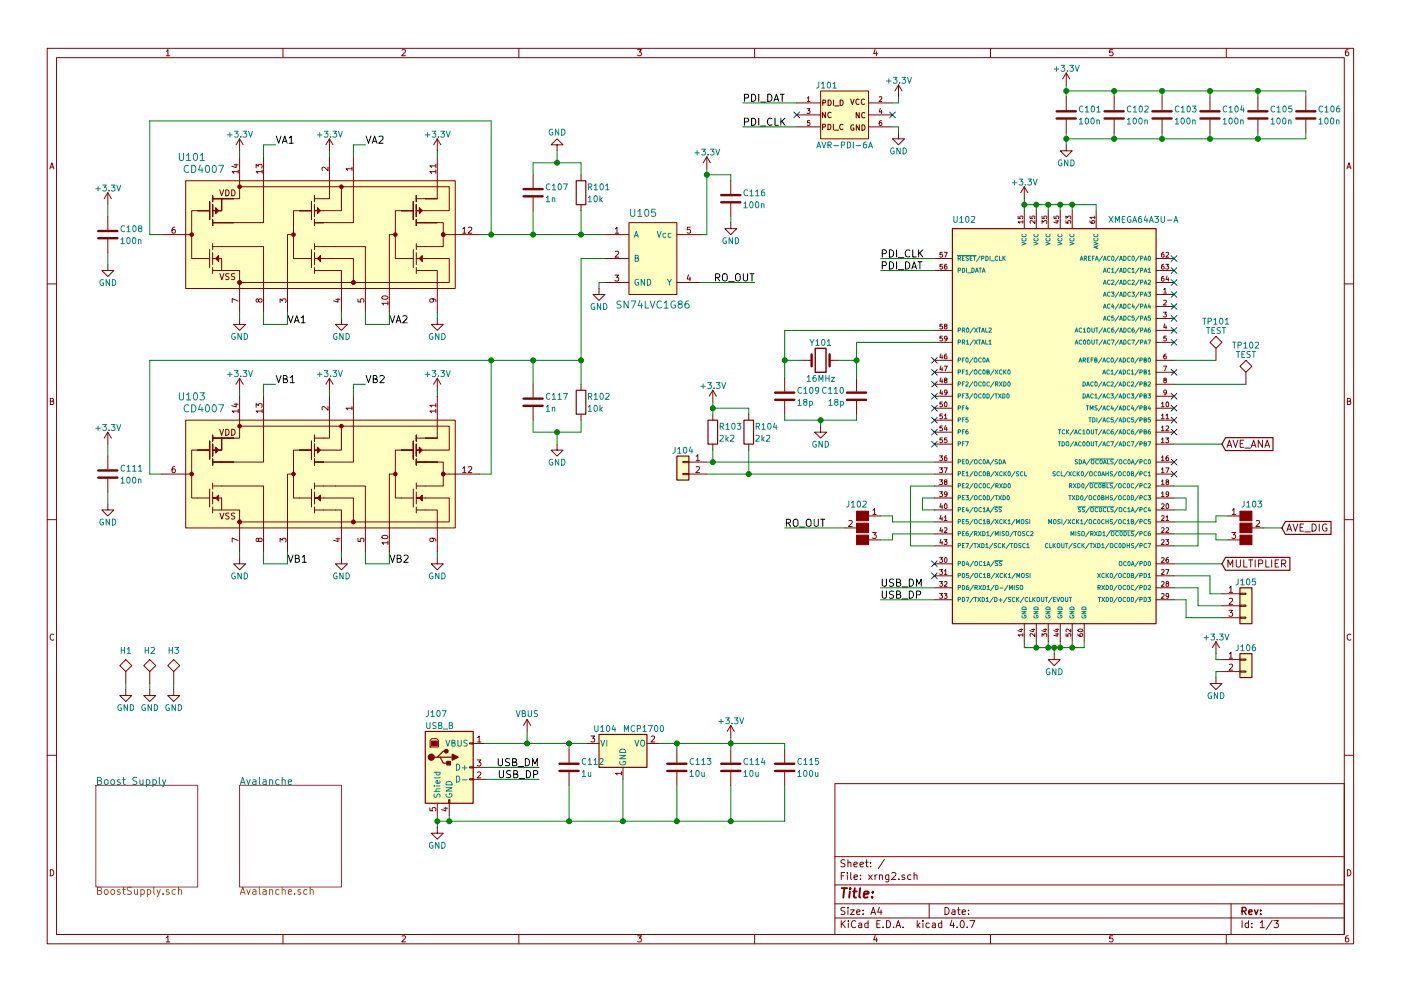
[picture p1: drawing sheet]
EESchema Schematic File Version 2
LIBS:power
LIBS:device
LIBS:switches
LIBS:relays
LIBS:motors
LIBS:transistors
LIBS:conn
LIBS:linear
LIBS:regul
LIBS:74xx
LIBS:cmos4000
LIBS:adc-dac
LIBS:memory
LIBS:xilinx
LIBS:microcontrollers
LIBS:dsp
LIBS:microchip
LIBS:analog_switches
LIBS:motorola
LIBS:texas
LIBS:intel
LIBS:audio
LIBS:interface
LIBS:digital-audio
LIBS:philips
LIBS:display
LIBS:cypress
LIBS:siliconi
LIBS:opto
LIBS:atmel
LIBS:contrib
LIBS:valves
LIBS:kuro
LIBS:xrng2-cache
EELAYER 25 0
EELAYER END
$Descr A4 11693 8268
encoding utf-8
Sheet 1 3
Title ""
Date ""
Rev ""
Comp ""
Comment1 ""
Comment2 ""
Comment3 ""
Comment4 ""
$EndDescr
$Comp
L CD4007 U101
U 1 1
P 2750 1950
F 0 "U101" H 1600 2600 60  0000 C CNN
F 1 "CD4007" H 1700 2500 60  0000 C CNN
F 2 "Housings_SOIC:SOIC-14_3.9x8.7mm_Pitch1.27mm" H 1950 1550 60  0001 C CNN
F 3 "" H 1950 1550 60  0001 C CNN
	1    2750 1950
	1    0    0    -1  
$EndComp
$Comp
L +3.3V #PWR01
U 1 1
P 2000 1250
F 0 "#PWR01" H 2000 1100 50  0001 C CNN
F 1 "+3.3V" H 2000 1390 50  0000 C CNN
F 2 "" H 2000 1250 50  0001 C CNN
F 3 "" H 2000 1250 50  0001 C CNN
	1    2000 1250
	1    0    0    -1  
$EndComp
$Comp
L GND #PWR02
U 1 1
P 2850 2650
F 0 "#PWR02" H 2850 2400 50  0001 C CNN
F 1 "GND" H 2850 2500 50  0000 C CNN
F 2 "" H 2850 2650 50  0001 C CNN
F 3 "" H 2850 2650 50  0001 C CNN
	1    2850 2650
	1    0    0    -1  
$EndComp
Wire Wire Line
	2200 2600 2200 2700
Wire Wire Line
	2200 2700 2400 2700
Wire Wire Line
	2400 2700 2400 2600
Text Label 2400 2700 0    60   ~ 0
VA1
Wire Wire Line
	3050 2600 3050 2700
Wire Wire Line
	3050 2700 3250 2700
Wire Wire Line
	3250 2700 3250 2600
$Comp
L GND #PWR03
U 1 1
P 3650 2650
F 0 "#PWR03" H 3650 2400 50  0001 C CNN
F 1 "GND" H 3650 2500 50  0000 C CNN
F 2 "" H 3650 2650 50  0001 C CNN
F 3 "" H 3650 2650 50  0001 C CNN
	1    3650 2650
	1    0    0    -1  
$EndComp
$Comp
L GND #PWR04
U 1 1
P 2000 2650
F 0 "#PWR04" H 2000 2400 50  0001 C CNN
F 1 "GND" H 2000 2500 50  0000 C CNN
F 2 "" H 2000 2650 50  0001 C CNN
F 3 "" H 2000 2650 50  0001 C CNN
	1    2000 2650
	1    0    0    -1  
$EndComp
Wire Wire Line
	2000 2600 2000 2650
Wire Wire Line
	2850 2600 2850 2650
Wire Wire Line
	3650 2600 3650 2650
Wire Wire Line
	2000 1250 2000 1300
$Comp
L +3.3V #PWR05
U 1 1
P 2750 1250
F 0 "#PWR05" H 2750 1100 50  0001 C CNN
F 1 "+3.3V" H 2750 1390 50  0000 C CNN
F 2 "" H 2750 1250 50  0001 C CNN
F 3 "" H 2750 1250 50  0001 C CNN
	1    2750 1250
	1    0    0    -1  
$EndComp
$Comp
L +3.3V #PWR06
U 1 1
P 3650 1250
F 0 "#PWR06" H 3650 1100 50  0001 C CNN
F 1 "+3.3V" H 3650 1390 50  0000 C CNN
F 2 "" H 3650 1250 50  0001 C CNN
F 3 "" H 3650 1250 50  0001 C CNN
	1    3650 1250
	1    0    0    -1  
$EndComp
Wire Wire Line
	3650 1250 3650 1300
Wire Wire Line
	2750 1250 2750 1300
Text Label 3250 2700 0    60   ~ 0
VA2
Text Label 2300 1200 0    60   ~ 0
VA1
Wire Wire Line
	2200 1300 2200 1200
Wire Wire Line
	2200 1200 2300 1200
Text Label 3050 1200 0    60   ~ 0
VA2
Wire Wire Line
	2950 1300 2950 1200
Wire Wire Line
	2950 1200 3050 1200
Wire Wire Line
	4100 1950 4100 1000
Wire Wire Line
	4100 1000 1250 1000
Wire Wire Line
	1250 1000 1250 1950
Wire Wire Line
	1250 1950 1350 1950
$Comp
L CD4007 U103
U 1 1
P 2750 3950
F 0 "U103" H 1600 4600 60  0000 C CNN
F 1 "CD4007" H 1700 4500 60  0000 C CNN
F 2 "Housings_SOIC:SOIC-14_3.9x8.7mm_Pitch1.27mm" H 1950 3550 60  0001 C CNN
F 3 "" H 1950 3550 60  0001 C CNN
	1    2750 3950
	1    0    0    -1  
$EndComp
$Comp
L +3.3V #PWR07
U 1 1
P 2000 3250
F 0 "#PWR07" H 2000 3100 50  0001 C CNN
F 1 "+3.3V" H 2000 3390 50  0000 C CNN
F 2 "" H 2000 3250 50  0001 C CNN
F 3 "" H 2000 3250 50  0001 C CNN
	1    2000 3250
	1    0    0    -1  
$EndComp
$Comp
L GND #PWR08
U 1 1
P 2850 4650
F 0 "#PWR08" H 2850 4400 50  0001 C CNN
F 1 "GND" H 2850 4500 50  0000 C CNN
F 2 "" H 2850 4650 50  0001 C CNN
F 3 "" H 2850 4650 50  0001 C CNN
	1    2850 4650
	1    0    0    -1  
$EndComp
Wire Wire Line
	2200 4600 2200 4700
Wire Wire Line
	2200 4700 2400 4700
Wire Wire Line
	2400 4700 2400 4600
Text Label 2400 4700 0    60   ~ 0
VB1
Wire Wire Line
	3050 4600 3050 4700
Wire Wire Line
	3050 4700 3250 4700
Wire Wire Line
	3250 4700 3250 4600
$Comp
L GND #PWR09
U 1 1
P 3650 4650
F 0 "#PWR09" H 3650 4400 50  0001 C CNN
F 1 "GND" H 3650 4500 50  0000 C CNN
F 2 "" H 3650 4650 50  0001 C CNN
F 3 "" H 3650 4650 50  0001 C CNN
	1    3650 4650
	1    0    0    -1  
$EndComp
$Comp
L GND #PWR010
U 1 1
P 2000 4650
F 0 "#PWR010" H 2000 4400 50  0001 C CNN
F 1 "GND" H 2000 4500 50  0000 C CNN
F 2 "" H 2000 4650 50  0001 C CNN
F 3 "" H 2000 4650 50  0001 C CNN
	1    2000 4650
	1    0    0    -1  
$EndComp
Wire Wire Line
	2000 4600 2000 4650
Wire Wire Line
	2850 4600 2850 4650
Wire Wire Line
	3650 4600 3650 4650
Wire Wire Line
	2000 3250 2000 3300
$Comp
L +3.3V #PWR011
U 1 1
P 2750 3250
F 0 "#PWR011" H 2750 3100 50  0001 C CNN
F 1 "+3.3V" H 2750 3390 50  0000 C CNN
F 2 "" H 2750 3250 50  0001 C CNN
F 3 "" H 2750 3250 50  0001 C CNN
	1    2750 3250
	1    0    0    -1  
$EndComp
$Comp
L +3.3V #PWR012
U 1 1
P 3650 3250
F 0 "#PWR012" H 3650 3100 50  0001 C CNN
F 1 "+3.3V" H 3650 3390 50  0000 C CNN
F 2 "" H 3650 3250 50  0001 C CNN
F 3 "" H 3650 3250 50  0001 C CNN
	1    3650 3250
	1    0    0    -1  
$EndComp
Wire Wire Line
	3650 3250 3650 3300
Wire Wire Line
	2750 3250 2750 3300
Text Label 3250 4700 0    60   ~ 0
VB2
Text Label 2300 3200 0    60   ~ 0
VB1
Wire Wire Line
	2200 3300 2200 3200
Wire Wire Line
	2200 3200 2300 3200
Text Label 3050 3200 0    60   ~ 0
VB2
Wire Wire Line
	2950 3300 2950 3200
Wire Wire Line
	2950 3200 3050 3200
Wire Wire Line
	4000 3950 4100 3950
Wire Wire Line
	4100 3950 4100 3000
Wire Wire Line
	1250 3000 4850 3000
Wire Wire Line
	1250 3000 1250 3950
Wire Wire Line
	1250 3950 1350 3950
Connection ~ 4100 1950
Connection ~ 4100 3000
Connection ~ 4450 3000
Connection ~ 4450 1950
$Comp
L C C107
U 1 1
P 4450 1600
F 0 "C107" H 4550 1650 50  0000 L CNN
F 1 "1n" H 4550 1550 50  0000 L CNN
F 2 "Capacitors_SMD:C_0603_HandSoldering" H 4488 1450 50  0001 C CNN
F 3 "" H 4450 1600 50  0001 C CNN
	1    4450 1600
	1    0    0    -1  
$EndComp
$Comp
L R R101
U 1 1
P 4850 1600
F 0 "R101" H 4900 1650 50  0000 L CNN
F 1 "10k" H 4900 1550 50  0000 L CNN
F 2 "Resistors_SMD:R_0603_HandSoldering" V 4780 1600 50  0001 C CNN
F 3 "" H 4850 1600 50  0001 C CNN
	1    4850 1600
	1    0    0    -1  
$EndComp
Connection ~ 4850 1950
$Comp
L GND #PWR013
U 1 1
P 4650 1250
F 0 "#PWR013" H 4650 1000 50  0001 C CNN
F 1 "GND" H 4650 1100 50  0000 C CNN
F 2 "" H 4650 1250 50  0001 C CNN
F 3 "" H 4650 1250 50  0001 C CNN
	1    4650 1250
	-1   0    0    1   
$EndComp
Wire Wire Line
	4450 1450 4450 1350
Wire Wire Line
	4450 1350 4850 1350
Wire Wire Line
	4650 1350 4650 1250
Wire Wire Line
	4850 1350 4850 1450
Connection ~ 4650 1350
$Comp
L +3.3V #PWR014
U 1 1
P 900 1700
F 0 "#PWR014" H 900 1550 50  0001 C CNN
F 1 "+3.3V" H 900 1840 50  0000 C CNN
F 2 "" H 900 1700 50  0001 C CNN
F 3 "" H 900 1700 50  0001 C CNN
	1    900  1700
	1    0    0    -1  
$EndComp
$Comp
L GND #PWR015
U 1 1
P 900 2200
F 0 "#PWR015" H 900 1950 50  0001 C CNN
F 1 "GND" H 900 2050 50  0000 C CNN
F 2 "" H 900 2200 50  0001 C CNN
F 3 "" H 900 2200 50  0001 C CNN
	1    900  2200
	1    0    0    -1  
$EndComp
Wire Wire Line
	900  2200 900  2100
Wire Wire Line
	900  1800 900  1700
$Comp
L C C108
U 1 1
P 900 1950
F 0 "C108" H 1000 2000 50  0000 L CNN
F 1 "100n" H 1000 1900 50  0000 L CNN
F 2 "Capacitors_SMD:C_0603_HandSoldering" H 938 1800 50  0001 C CNN
F 3 "" H 900 1950 50  0001 C CNN
	1    900  1950
	1    0    0    -1  
$EndComp
$Comp
L +3.3V #PWR016
U 1 1
P 900 3700
F 0 "#PWR016" H 900 3550 50  0001 C CNN
F 1 "+3.3V" H 900 3840 50  0000 C CNN
F 2 "" H 900 3700 50  0001 C CNN
F 3 "" H 900 3700 50  0001 C CNN
	1    900  3700
	1    0    0    -1  
$EndComp
$Comp
L GND #PWR017
U 1 1
P 900 4200
F 0 "#PWR017" H 900 3950 50  0001 C CNN
F 1 "GND" H 900 4050 50  0000 C CNN
F 2 "" H 900 4200 50  0001 C CNN
F 3 "" H 900 4200 50  0001 C CNN
	1    900  4200
	1    0    0    -1  
$EndComp
Wire Wire Line
	900  4200 900  4100
Wire Wire Line
	900  3800 900  3700
$Comp
L C C111
U 1 1
P 900 3950
F 0 "C111" H 1000 4000 50  0000 L CNN
F 1 "100n" H 1000 3900 50  0000 L CNN
F 2 "Capacitors_SMD:C_0603_HandSoldering" H 938 3800 50  0001 C CNN
F 3 "" H 900 3950 50  0001 C CNN
	1    900  3950
	1    0    0    -1  
$EndComp
$Comp
L R R102
U 1 1
P 4850 3350
F 0 "R102" H 4900 3400 50  0000 L CNN
F 1 "10k" H 4900 3300 50  0000 L CNN
F 2 "Resistors_SMD:R_0603_HandSoldering" V 4780 3350 50  0001 C CNN
F 3 "" H 4850 3350 50  0001 C CNN
	1    4850 3350
	1    0    0    -1  
$EndComp
Connection ~ 4850 3000
$Comp
L GND #PWR018
U 1 1
P 4650 3700
F 0 "#PWR018" H 4650 3450 50  0001 C CNN
F 1 "GND" H 4650 3550 50  0000 C CNN
F 2 "" H 4650 3700 50  0001 C CNN
F 3 "" H 4650 3700 50  0001 C CNN
	1    4650 3700
	1    0    0    -1  
$EndComp
$Sheet
S 800  6550 850  850 
U 59D35624
F0 "Boost Supply" 60
F1 "BoostSupply.sch" 60
$EndSheet
$Sheet
S 2000 6550 850  850 
U 59D3E1CD
F0 "Avalanche" 60
F1 "Avalanche.sch" 60
$EndSheet
Text GLabel 10700 4400 2    60   Input ~ 0
AVE_DIG
Wire Wire Line
	9800 4150 9900 4150
Wire Wire Line
	9900 4150 9900 4250
Wire Wire Line
	9900 4250 9800 4250
Wire Wire Line
	9800 4050 10000 4050
Wire Wire Line
	10000 4050 10000 4550
Wire Wire Line
	10000 4550 9800 4550
$Comp
L TEST TP102
U 1 1
P 10400 3200
F 0 "TP102" H 10400 3500 50  0000 C BNN
F 1 "TEST" H 10400 3450 50  0000 C CNN
F 2 "Measurement_Points:Measurement_Point_Square-SMD-Pad_Big" H 10400 3200 50  0001 C CNN
F 3 "" H 10400 3200 50  0001 C CNN
	1    10400 3200
	1    0    0    -1  
$EndComp
$Comp
L XMEGA64A3U-A U102
U 1 1
P 8800 3550
F 0 "U102" H 7950 5250 50  0000 L BNN
F 1 "XMEGA64A3U-A" H 9250 5250 50  0000 L BNN
F 2 "Housings_QFP:TQFP-64_14x14mm_Pitch0.8mm" H 8800 3600 50  0001 C CIN
F 3 "" H 8800 3550 50  0000 C CNN
	1    8800 3550
	1    0    0    -1  
$EndComp
Wire Wire Line
	7800 4250 7700 4250
Wire Wire Line
	7700 4250 7700 4150
Wire Wire Line
	7700 4150 7800 4150
Wire Wire Line
	7800 4050 7600 4050
Wire Wire Line
	7600 4050 7600 4550
Wire Wire Line
	7600 4550 7800 4550
Text Label 6300 2350 2    60   ~ 0
RO_OUT
Text Label 6550 4400 0    60   ~ 0
RO_OUT
$Comp
L TEST TP101
U 1 1
P 10150 3000
F 0 "TP101" H 10150 3300 50  0000 C BNN
F 1 "TEST" H 10150 3250 50  0000 C CNN
F 2 "Measurement_Points:Measurement_Point_Square-SMD-Pad_Big" H 10150 3000 50  0001 C CNN
F 3 "" H 10150 3000 50  0001 C CNN
	1    10150 3000
	1    0    0    -1  
$EndComp
Text GLabel 10200 3700 2    60   Input ~ 0
AVE_ANA
Wire Wire Line
	10200 3700 9800 3700
$Comp
L USB_B J107
U 1 1
P 3750 6400
F 0 "J107" H 3550 6850 50  0000 L CNN
F 1 "USB_B" H 3550 6750 50  0000 L CNN
F 2 "Connectors:USB_B" H 3900 6350 50  0001 C CNN
F 3 "" H 3900 6350 50  0001 C CNN
	1    3750 6400
	1    0    0    -1  
$EndComp
$Comp
L MCP1700-3302E_SOT23 U104
U 1 1
P 5200 6200
F 0 "U104" H 5050 6325 50  0000 C CNN
F 1 "MCP1700" H 5200 6325 50  0000 L CNN
F 2 "TO_SOT_Packages_SMD:SOT-23" H 5200 6425 50  0001 C CNN
F 3 "" H 5200 6200 50  0001 C CNN
	1    5200 6200
	1    0    0    -1  
$EndComp
$Comp
L VBUS #PWR019
U 1 1
P 4400 6100
F 0 "#PWR019" H 4400 5950 50  0001 C CNN
F 1 "VBUS" H 4400 6250 50  0000 C CNN
F 2 "" H 4400 6100 50  0001 C CNN
F 3 "" H 4400 6100 50  0001 C CNN
	1    4400 6100
	1    0    0    -1  
$EndComp
Text Label 4500 6400 2    60   ~ 0
USB_DM
Text Label 4500 6500 2    60   ~ 0
USB_DP
Wire Wire Line
	4050 6400 4500 6400
Wire Wire Line
	4500 6500 4050 6500
Wire Wire Line
	4050 6200 4900 6200
Wire Wire Line
	4400 6200 4400 6100
$Comp
L C C112
U 1 1
P 4750 6400
F 0 "C112" H 4850 6450 50  0000 L CNN
F 1 "1u" H 4850 6350 50  0000 L CNN
F 2 "Capacitors_SMD:C_0603_HandSoldering" H 4788 6250 50  0001 C CNN
F 3 "" H 4750 6400 50  0001 C CNN
	1    4750 6400
	1    0    0    -1  
$EndComp
$Comp
L C C113
U 1 1
P 5650 6400
F 0 "C113" H 5750 6450 50  0000 L CNN
F 1 "10u" H 5750 6350 50  0000 L CNN
F 2 "Capacitors_SMD:C_0603_HandSoldering" H 5688 6250 50  0001 C CNN
F 3 "" H 5650 6400 50  0001 C CNN
	1    5650 6400
	1    0    0    -1  
$EndComp
$Comp
L C C114
U 1 1
P 6100 6400
F 0 "C114" H 6200 6450 50  0000 L CNN
F 1 "10u" H 6200 6350 50  0000 L CNN
F 2 "Capacitors_SMD:C_0603_HandSoldering" H 6138 6250 50  0001 C CNN
F 3 "" H 6100 6400 50  0001 C CNN
	1    6100 6400
	1    0    0    -1  
$EndComp
Wire Wire Line
	4750 6200 4750 6250
Connection ~ 4400 6200
Connection ~ 4750 6200
Wire Wire Line
	5500 6200 6550 6200
Wire Wire Line
	5650 6200 5650 6250
Wire Wire Line
	6100 6150 6100 6250
Connection ~ 5650 6200
$Comp
L GND #PWR020
U 1 1
P 3650 6900
F 0 "#PWR020" H 3650 6650 50  0001 C CNN
F 1 "GND" H 3650 6750 50  0000 C CNN
F 2 "" H 3650 6900 50  0001 C CNN
F 3 "" H 3650 6900 50  0001 C CNN
	1    3650 6900
	1    0    0    -1  
$EndComp
Wire Wire Line
	3650 6800 3650 6900
Wire Wire Line
	3650 6850 6550 6850
Wire Wire Line
	3750 6850 3750 6800
Connection ~ 3650 6850
Wire Wire Line
	4750 6850 4750 6550
Connection ~ 3750 6850
Wire Wire Line
	5200 6850 5200 6500
Connection ~ 4750 6850
Wire Wire Line
	5650 6850 5650 6550
Connection ~ 5200 6850
Wire Wire Line
	6100 6850 6100 6550
Connection ~ 5650 6850
$Comp
L +3.3V #PWR021
U 1 1
P 6100 6150
F 0 "#PWR021" H 6100 6000 50  0001 C CNN
F 1 "+3.3V" H 6100 6290 50  0000 C CNN
F 2 "" H 6100 6150 50  0001 C CNN
F 3 "" H 6100 6150 50  0001 C CNN
	1    6100 6150
	1    0    0    -1  
$EndComp
Connection ~ 6100 6200
Text Label 7350 4900 0    60   ~ 0
USB_DM
Wire Wire Line
	7350 4900 7800 4900
Text Label 7350 5000 0    60   ~ 0
USB_DP
Wire Wire Line
	7350 5000 7800 5000
$Comp
L GND #PWR022
U 1 1
P 8800 5450
F 0 "#PWR022" H 8800 5200 50  0001 C CNN
F 1 "GND" H 8800 5300 50  0000 C CNN
F 2 "" H 8800 5450 50  0001 C CNN
F 3 "" H 8800 5450 50  0001 C CNN
	1    8800 5450
	1    0    0    -1  
$EndComp
Wire Wire Line
	8550 5350 8550 5400
Wire Wire Line
	8550 5400 9050 5400
Wire Wire Line
	9050 5400 9050 5350
Wire Wire Line
	8650 5350 8650 5400
Connection ~ 8650 5400
Wire Wire Line
	8750 5350 8750 5400
Connection ~ 8750 5400
Wire Wire Line
	8850 5350 8850 5400
Connection ~ 8850 5400
Wire Wire Line
	8950 5350 8950 5400
Connection ~ 8950 5400
Wire Wire Line
	8800 5400 8800 5450
Connection ~ 8800 5400
$Comp
L +3.3V #PWR023
U 1 1
P 8900 700
F 0 "#PWR023" H 8900 550 50  0001 C CNN
F 1 "+3.3V" H 8900 840 50  0000 C CNN
F 2 "" H 8900 700 50  0001 C CNN
F 3 "" H 8900 700 50  0001 C CNN
	1    8900 700 
	1    0    0    -1  
$EndComp
$Comp
L C C101
U 1 1
P 8900 950
F 0 "C101" H 9000 1000 50  0000 L CNN
F 1 "100n" H 9000 900 50  0000 L CNN
F 2 "Capacitors_SMD:C_0603_HandSoldering" H 8938 800 50  0001 C CNN
F 3 "" H 8900 950 50  0001 C CNN
	1    8900 950 
	1    0    0    -1  
$EndComp
$Comp
L C C102
U 1 1
P 9300 950
F 0 "C102" H 9400 1000 50  0000 L CNN
F 1 "100n" H 9400 900 50  0000 L CNN
F 2 "Capacitors_SMD:C_0603_HandSoldering" H 9338 800 50  0001 C CNN
F 3 "" H 9300 950 50  0001 C CNN
	1    9300 950 
	1    0    0    -1  
$EndComp
$Comp
L C C103
U 1 1
P 9700 950
F 0 "C103" H 9800 1000 50  0000 L CNN
F 1 "100n" H 9800 900 50  0000 L CNN
F 2 "Capacitors_SMD:C_0603_HandSoldering" H 9738 800 50  0001 C CNN
F 3 "" H 9700 950 50  0001 C CNN
	1    9700 950 
	1    0    0    -1  
$EndComp
$Comp
L C C104
U 1 1
P 10100 950
F 0 "C104" H 10200 1000 50  0000 L CNN
F 1 "100n" H 10200 900 50  0000 L CNN
F 2 "Capacitors_SMD:C_0603_HandSoldering" H 10138 800 50  0001 C CNN
F 3 "" H 10100 950 50  0001 C CNN
	1    10100 950 
	1    0    0    -1  
$EndComp
$Comp
L C C105
U 1 1
P 10500 950
F 0 "C105" H 10600 1000 50  0000 L CNN
F 1 "100n" H 10600 900 50  0000 L CNN
F 2 "Capacitors_SMD:C_0603_HandSoldering" H 10538 800 50  0001 C CNN
F 3 "" H 10500 950 50  0001 C CNN
	1    10500 950 
	1    0    0    -1  
$EndComp
$Comp
L C C106
U 1 1
P 10900 950
F 0 "C106" H 11000 1000 50  0000 L CNN
F 1 "100n" H 11000 900 50  0000 L CNN
F 2 "Capacitors_SMD:C_0603_HandSoldering" H 10938 800 50  0001 C CNN
F 3 "" H 10900 950 50  0001 C CNN
	1    10900 950 
	1    0    0    -1  
$EndComp
Wire Wire Line
	8900 700  8900 800 
Wire Wire Line
	8900 750  10900 750 
Wire Wire Line
	9300 750  9300 800 
Connection ~ 8900 750 
Wire Wire Line
	9700 750  9700 800 
Connection ~ 9300 750 
Wire Wire Line
	10100 750  10100 800 
Connection ~ 9700 750 
Wire Wire Line
	10500 750  10500 800 
Connection ~ 10100 750 
Wire Wire Line
	10900 750  10900 800 
Connection ~ 10500 750 
Wire Wire Line
	8900 1100 8900 1200
Wire Wire Line
	8900 1150 10900 1150
Wire Wire Line
	9300 1150 9300 1100
Wire Wire Line
	9700 1150 9700 1100
Connection ~ 9300 1150
Wire Wire Line
	10100 1150 10100 1100
Connection ~ 9700 1150
Wire Wire Line
	10500 1150 10500 1100
Connection ~ 10100 1150
Wire Wire Line
	10900 1150 10900 1100
Connection ~ 10500 1150
$Comp
L GND #PWR024
U 1 1
P 8900 1200
F 0 "#PWR024" H 8900 950 50  0001 C CNN
F 1 "GND" H 8900 1050 50  0000 C CNN
F 2 "" H 8900 1200 50  0001 C CNN
F 3 "" H 8900 1200 50  0001 C CNN
	1    8900 1200
	1    0    0    -1  
$EndComp
Connection ~ 8900 1150
$Comp
L +3.3V #PWR025
U 1 1
P 8550 1650
F 0 "#PWR025" H 8550 1500 50  0001 C CNN
F 1 "+3.3V" H 8550 1790 50  0000 C CNN
F 2 "" H 8550 1650 50  0001 C CNN
F 3 "" H 8550 1650 50  0001 C CNN
	1    8550 1650
	1    0    0    -1  
$EndComp
Wire Wire Line
	8550 1650 8550 1750
Wire Wire Line
	8550 1700 9150 1700
Wire Wire Line
	9150 1700 9150 1750
Connection ~ 8550 1700
Wire Wire Line
	8950 1750 8950 1700
Connection ~ 8950 1700
Wire Wire Line
	8850 1700 8850 1750
Connection ~ 8850 1700
Wire Wire Line
	8750 1750 8750 1700
Connection ~ 8750 1700
Wire Wire Line
	8650 1700 8650 1750
Connection ~ 8650 1700
$Comp
L AVR-PDI-6A J101
U 1 1
P 7050 950
F 0 "J101" H 6900 1200 50  0000 C CNN
F 1 "AVR-PDI-6A" H 7050 700 50  0000 C CNN
F 2 "Pin_Headers:Pin_Header_Straight_2x03_Pitch2.54mm" V 6500 1000 50  0001 C CNN
F 3 "" H 7050 950 50  0000 C CNN
	1    7050 950 
	1    0    0    -1  
$EndComp
Text Label 7350 2150 0    60   ~ 0
PDI_CLK
Wire Wire Line
	7350 2150 7800 2150
Text Label 7350 2250 0    60   ~ 0
PDI_DAT
Wire Wire Line
	7350 2250 7800 2250
Text Label 6200 1050 0    60   ~ 0
PDI_CLK
Wire Wire Line
	6200 1050 6650 1050
Text Label 6200 850  0    60   ~ 0
PDI_DAT
Wire Wire Line
	6200 850  6650 850 
$Comp
L +3.3V #PWR026
U 1 1
P 7500 800
F 0 "#PWR026" H 7500 650 50  0001 C CNN
F 1 "+3.3V" H 7500 940 50  0000 C CNN
F 2 "" H 7500 800 50  0001 C CNN
F 3 "" H 7500 800 50  0001 C CNN
	1    7500 800 
	1    0    0    -1  
$EndComp
Wire Wire Line
	7450 850  7500 850 
Wire Wire Line
	7500 850  7500 800 
$Comp
L GND #PWR027
U 1 1
P 7500 1100
F 0 "#PWR027" H 7500 850 50  0001 C CNN
F 1 "GND" H 7500 950 50  0000 C CNN
F 2 "" H 7500 1100 50  0001 C CNN
F 3 "" H 7500 1100 50  0001 C CNN
	1    7500 1100
	1    0    0    -1  
$EndComp
Wire Wire Line
	7450 1050 7500 1050
Wire Wire Line
	7500 1050 7500 1100
$Comp
L Crystal Y101
U 1 1
P 6850 3000
F 0 "Y101" H 6850 3150 50  0000 C CNN
F 1 "16MHz" H 6850 2850 50  0000 C CNN
F 2 "kuro:SMD_Crystal_Multi_QC6CB_7A_ABM7" H 6850 3000 50  0001 C CNN
F 3 "" H 6850 3000 50  0001 C CNN
	1    6850 3000
	1    0    0    -1  
$EndComp
$Comp
L C C109
U 1 1
P 6550 3300
F 0 "C109" H 6650 3350 50  0000 L CNN
F 1 "18p" H 6650 3250 50  0000 L CNN
F 2 "Capacitors_SMD:C_0603_HandSoldering" H 6588 3150 50  0001 C CNN
F 3 "" H 6550 3300 50  0001 C CNN
	1    6550 3300
	1    0    0    -1  
$EndComp
$Comp
L C C110
U 1 1
P 7150 3300
F 0 "C110" H 7250 3350 50  0000 L CNN
F 1 "18p" H 7250 3250 50  0000 L CNN
F 2 "Capacitors_SMD:C_0603_HandSoldering" H 7188 3150 50  0001 C CNN
F 3 "" H 7150 3300 50  0001 C CNN
	1    7150 3300
	-1   0    0    -1  
$EndComp
Wire Wire Line
	7800 2750 6550 2750
Wire Wire Line
	6550 2750 6550 3150
Wire Wire Line
	6700 3000 6550 3000
Connection ~ 6550 3000
Wire Wire Line
	7000 3000 7150 3000
Wire Wire Line
	7150 2850 7150 3150
Wire Wire Line
	7150 2850 7800 2850
Connection ~ 7150 3000
$Comp
L GND #PWR028
U 1 1
P 6850 3550
F 0 "#PWR028" H 6850 3300 50  0001 C CNN
F 1 "GND" H 6850 3400 50  0000 C CNN
F 2 "" H 6850 3550 50  0001 C CNN
F 3 "" H 6850 3550 50  0001 C CNN
	1    6850 3550
	1    0    0    -1  
$EndComp
Wire Wire Line
	6550 3450 6550 3500
Wire Wire Line
	6550 3500 7150 3500
Wire Wire Line
	7150 3500 7150 3450
Wire Wire Line
	6850 3550 6850 3500
Connection ~ 6850 3500
Text GLabel 10200 4700 2    60   Input ~ 0
MULTIPLIER
Wire Wire Line
	10200 4700 9800 4700
$Comp
L GS3 J102
U 1 1
P 7200 4400
F 0 "J102" H 7250 4600 50  0000 C CNN
F 1 "GS3" H 7250 4201 50  0001 C CNN
F 2 "Connectors:GS3" V 7288 4326 50  0001 C CNN
F 3 "" H 7200 4400 50  0001 C CNN
	1    7200 4400
	-1   0    0    -1  
$EndComp
Wire Wire Line
	7800 4350 7450 4350
Wire Wire Line
	7450 4350 7450 4300
Wire Wire Line
	7450 4300 7350 4300
Wire Wire Line
	7800 4450 7450 4450
Wire Wire Line
	7450 4450 7450 4500
Wire Wire Line
	7450 4500 7350 4500
$Comp
L GS3 J103
U 1 1
P 10400 4400
F 0 "J103" H 10450 4600 50  0000 C CNN
F 1 "GS3" H 10450 4201 50  0001 C CNN
F 2 "Connectors:GS3" V 10488 4326 50  0001 C CNN
F 3 "" H 10400 4400 50  0001 C CNN
	1    10400 4400
	1    0    0    -1  
$EndComp
Wire Wire Line
	9800 4350 10150 4350
Wire Wire Line
	10150 4350 10150 4300
Wire Wire Line
	10150 4300 10250 4300
Wire Wire Line
	9800 4450 10150 4450
Wire Wire Line
	10150 4450 10150 4500
Wire Wire Line
	10150 4500 10250 4500
Wire Wire Line
	10550 4400 10700 4400
Wire Wire Line
	6550 4400 7050 4400
Wire Wire Line
	9800 3000 10150 3000
Wire Wire Line
	10400 3200 9800 3200
$Comp
L Conn_01x03 J105
U 1 1
P 10400 5050
F 0 "J105" H 10400 5250 50  0000 C CNN
F 1 "Conn_01x03" H 10400 4850 50  0001 C CNN
F 2 "Pin_Headers:Pin_Header_Straight_1x03_Pitch2.54mm" H 10400 5050 50  0001 C CNN
F 3 "" H 10400 5050 50  0001 C CNN
	1    10400 5050
	1    0    0    -1  
$EndComp
Wire Wire Line
	9800 5000 9900 5000
Wire Wire Line
	9900 5000 9900 5150
Wire Wire Line
	9800 4900 10000 4900
Wire Wire Line
	10000 4900 10000 5050
Wire Wire Line
	9800 4800 10100 4800
Wire Wire Line
	10100 4800 10100 4950
Wire Wire Line
	10100 4950 10200 4950
Wire Wire Line
	10000 5050 10200 5050
Wire Wire Line
	9900 5150 10200 5150
$Comp
L Conn_01x02 J106
U 1 1
P 10400 5500
F 0 "J106" H 10400 5600 50  0000 C CNN
F 1 "Conn_01x02" H 10400 5300 50  0001 C CNN
F 2 "Pin_Headers:Pin_Header_Straight_1x02_Pitch2.54mm" H 10400 5500 50  0001 C CNN
F 3 "" H 10400 5500 50  0001 C CNN
	1    10400 5500
	1    0    0    -1  
$EndComp
$Comp
L Conn_01x02 J104
U 1 1
P 5700 3850
F 0 "J104" H 5700 3950 50  0000 C CNN
F 1 "Conn_01x02" H 5700 3650 50  0001 C CNN
F 2 "Pin_Headers:Pin_Header_Straight_1x02_Pitch2.54mm" H 5700 3850 50  0001 C CNN
F 3 "" H 5700 3850 50  0001 C CNN
	1    5700 3850
	-1   0    0    -1  
$EndComp
$Comp
L +3.3V #PWR029
U 1 1
P 10150 5450
F 0 "#PWR029" H 10150 5300 50  0001 C CNN
F 1 "+3.3V" H 10150 5590 50  0000 C CNN
F 2 "" H 10150 5450 50  0001 C CNN
F 3 "" H 10150 5450 50  0001 C CNN
	1    10150 5450
	1    0    0    -1  
$EndComp
$Comp
L GND #PWR030
U 1 1
P 10150 5650
F 0 "#PWR030" H 10150 5400 50  0001 C CNN
F 1 "GND" H 10150 5500 50  0000 C CNN
F 2 "" H 10150 5650 50  0001 C CNN
F 3 "" H 10150 5650 50  0001 C CNN
	1    10150 5650
	1    0    0    -1  
$EndComp
Wire Wire Line
	10200 5600 10150 5600
Wire Wire Line
	10150 5600 10150 5650
Wire Wire Line
	10200 5500 10150 5500
Wire Wire Line
	10150 5500 10150 5450
$Comp
L C C115
U 1 1
P 6550 6400
F 0 "C115" H 6650 6450 50  0000 L CNN
F 1 "100u" H 6650 6350 50  0000 L CNN
F 2 "Capacitors_SMD:C_0805_HandSoldering" H 6588 6250 50  0001 C CNN
F 3 "" H 6550 6400 50  0001 C CNN
	1    6550 6400
	1    0    0    -1  
$EndComp
Wire Wire Line
	6550 6200 6550 6250
Wire Wire Line
	6550 6850 6550 6550
Connection ~ 6100 6850
NoConn ~ 9800 2150
NoConn ~ 9800 2250
NoConn ~ 9800 2350
NoConn ~ 9800 2450
NoConn ~ 9800 2550
NoConn ~ 9800 2650
NoConn ~ 9800 2750
NoConn ~ 9800 2850
NoConn ~ 9800 3100
NoConn ~ 9800 3300
NoConn ~ 9800 3400
NoConn ~ 9800 3500
NoConn ~ 9800 3600
NoConn ~ 9800 3850
NoConn ~ 9800 3950
NoConn ~ 7800 3700
NoConn ~ 7800 3600
NoConn ~ 7800 3500
NoConn ~ 7800 3400
NoConn ~ 7800 3300
NoConn ~ 7800 3200
NoConn ~ 7800 3100
NoConn ~ 7800 3000
NoConn ~ 7450 950 
NoConn ~ 6650 950 
NoConn ~ 7800 4700
NoConn ~ 7800 4800
Wire Wire Line
	5900 3850 7800 3850
Wire Wire Line
	5900 3950 7800 3950
$Comp
L R R104
U 1 1
P 6250 3600
F 0 "R104" H 6300 3650 50  0000 L CNN
F 1 "2k2" H 6300 3550 50  0000 L CNN
F 2 "Resistors_SMD:R_0603_HandSoldering" V 6180 3600 50  0001 C CNN
F 3 "" H 6250 3600 50  0001 C CNN
	1    6250 3600
	1    0    0    -1  
$EndComp
$Comp
L R R103
U 1 1
P 5950 3600
F 0 "R103" H 6000 3650 50  0000 L CNN
F 1 "2k2" H 6000 3550 50  0000 L CNN
F 2 "Resistors_SMD:R_0603_HandSoldering" V 5880 3600 50  0001 C CNN
F 3 "" H 5950 3600 50  0001 C CNN
	1    5950 3600
	1    0    0    -1  
$EndComp
Connection ~ 5950 3850
Connection ~ 6250 3950
$Comp
L +3.3V #PWR031
U 1 1
P 5950 3350
F 0 "#PWR031" H 5950 3200 50  0001 C CNN
F 1 "+3.3V" H 5950 3490 50  0000 C CNN
F 2 "" H 5950 3350 50  0001 C CNN
F 3 "" H 5950 3350 50  0001 C CNN
	1    5950 3350
	1    0    0    -1  
$EndComp
Wire Wire Line
	5950 3750 5950 3850
Wire Wire Line
	6250 3750 6250 3950
Wire Wire Line
	6250 3450 6250 3400
Wire Wire Line
	6250 3400 5950 3400
Wire Wire Line
	5950 3350 5950 3450
Connection ~ 5950 3400
$Comp
L TEST H1
U 1 1
P 1050 5700
F 0 "H1" H 1050 5950 50  0000 C BNN
F 1 "MOUNT" H 1050 5950 50  0001 C CNN
F 2 "Mounting_Holes:MountingHole_3.2mm_M3" H 1050 5700 50  0001 C CNN
F 3 "" H 1050 5700 50  0001 C CNN
	1    1050 5700
	1    0    0    -1  
$EndComp
$Comp
L TEST H2
U 1 1
P 1250 5700
F 0 "H2" H 1250 5950 50  0000 C BNN
F 1 "MOUNT" H 1250 5950 50  0001 C CNN
F 2 "Mounting_Holes:MountingHole_3.2mm_M3" H 1250 5700 50  0001 C CNN
F 3 "" H 1250 5700 50  0001 C CNN
	1    1250 5700
	1    0    0    -1  
$EndComp
$Comp
L TEST H3
U 1 1
P 1450 5700
F 0 "H3" H 1450 5950 50  0000 C BNN
F 1 "MOUNT" H 1450 5950 50  0001 C CNN
F 2 "Mounting_Holes:MountingHole_3.2mm_M3" H 1450 5700 50  0001 C CNN
F 3 "" H 1450 5700 50  0001 C CNN
	1    1450 5700
	1    0    0    -1  
$EndComp
$Comp
L GND #PWR032
U 1 1
P 1050 5750
F 0 "#PWR032" H 1050 5500 50  0001 C CNN
F 1 "GND" H 1050 5600 50  0000 C CNN
F 2 "" H 1050 5750 50  0001 C CNN
F 3 "" H 1050 5750 50  0001 C CNN
	1    1050 5750
	1    0    0    -1  
$EndComp
$Comp
L GND #PWR033
U 1 1
P 1250 5750
F 0 "#PWR033" H 1250 5500 50  0001 C CNN
F 1 "GND" H 1250 5600 50  0000 C CNN
F 2 "" H 1250 5750 50  0001 C CNN
F 3 "" H 1250 5750 50  0001 C CNN
	1    1250 5750
	1    0    0    -1  
$EndComp
$Comp
L GND #PWR034
U 1 1
P 1450 5750
F 0 "#PWR034" H 1450 5500 50  0001 C CNN
F 1 "GND" H 1450 5600 50  0000 C CNN
F 2 "" H 1450 5750 50  0001 C CNN
F 3 "" H 1450 5750 50  0001 C CNN
	1    1450 5750
	1    0    0    -1  
$EndComp
Wire Wire Line
	1450 5750 1450 5700
Wire Wire Line
	1250 5700 1250 5750
Wire Wire Line
	1050 5750 1050 5700
$Comp
L SN74LVC1G86 U105
U 1 1
P 5450 2150
F 0 "U105" H 5250 2500 60  0000 L BNN
F 1 "SN74LVC1G86" H 5450 1800 60  0000 C TNN
F 2 "TO_SOT_Packages_SMD:SOT-23-5" H 5450 2150 60  0001 C CNN
F 3 "" H 5450 2150 60  0001 C CNN
	1    5450 2150
	1    0    0    -1  
$EndComp
Wire Wire Line
	6300 2350 5850 2350
Wire Wire Line
	5050 1950 4000 1950
Wire Wire Line
	4450 1750 4450 1950
Wire Wire Line
	4850 1950 4850 1750
Wire Wire Line
	4850 3200 4850 2150
Wire Wire Line
	4850 2150 5050 2150
$Comp
L GND #PWR035
U 1 1
P 5000 2400
F 0 "#PWR035" H 5000 2150 50  0001 C CNN
F 1 "GND" H 5000 2250 50  0000 C CNN
F 2 "" H 5000 2400 50  0001 C CNN
F 3 "" H 5000 2400 50  0001 C CNN
	1    5000 2400
	1    0    0    -1  
$EndComp
Wire Wire Line
	5050 2350 5000 2350
Wire Wire Line
	5000 2350 5000 2400
$Comp
L +3.3V #PWR036
U 1 1
P 5900 1400
F 0 "#PWR036" H 5900 1250 50  0001 C CNN
F 1 "+3.3V" H 5900 1540 50  0000 C CNN
F 2 "" H 5900 1400 50  0001 C CNN
F 3 "" H 5900 1400 50  0001 C CNN
	1    5900 1400
	1    0    0    -1  
$EndComp
$Comp
L C C116
U 1 1
P 6100 1650
F 0 "C116" H 6200 1700 50  0000 L CNN
F 1 "100n" H 6200 1600 50  0000 L CNN
F 2 "Capacitors_SMD:C_0603_HandSoldering" H 6138 1500 50  0001 C CNN
F 3 "" H 6100 1650 50  0001 C CNN
	1    6100 1650
	1    0    0    -1  
$EndComp
Wire Wire Line
	5900 1400 5900 1950
Wire Wire Line
	5900 1950 5850 1950
Wire Wire Line
	5900 1450 6100 1450
Wire Wire Line
	6100 1450 6100 1500
Connection ~ 5900 1450
$Comp
L GND #PWR037
U 1 1
P 6100 1850
F 0 "#PWR037" H 6100 1600 50  0001 C CNN
F 1 "GND" H 6100 1700 50  0000 C CNN
F 2 "" H 6100 1850 50  0001 C CNN
F 3 "" H 6100 1850 50  0001 C CNN
	1    6100 1850
	1    0    0    -1  
$EndComp
Wire Wire Line
	6100 1850 6100 1800
$Comp
L C C117
U 1 1
P 4450 3350
F 0 "C117" H 4550 3400 50  0000 L CNN
F 1 "1n" H 4550 3300 50  0000 L CNN
F 2 "Capacitors_SMD:C_0603_HandSoldering" H 4488 3200 50  0001 C CNN
F 3 "" H 4450 3350 50  0001 C CNN
	1    4450 3350
	1    0    0    -1  
$EndComp
Wire Wire Line
	4450 3500 4450 3600
Wire Wire Line
	4450 3600 4850 3600
Wire Wire Line
	4850 3600 4850 3500
Wire Wire Line
	4450 3200 4450 3000
Wire Wire Line
	4650 3600 4650 3700
Connection ~ 4650 3600
$EndSCHEMATC
